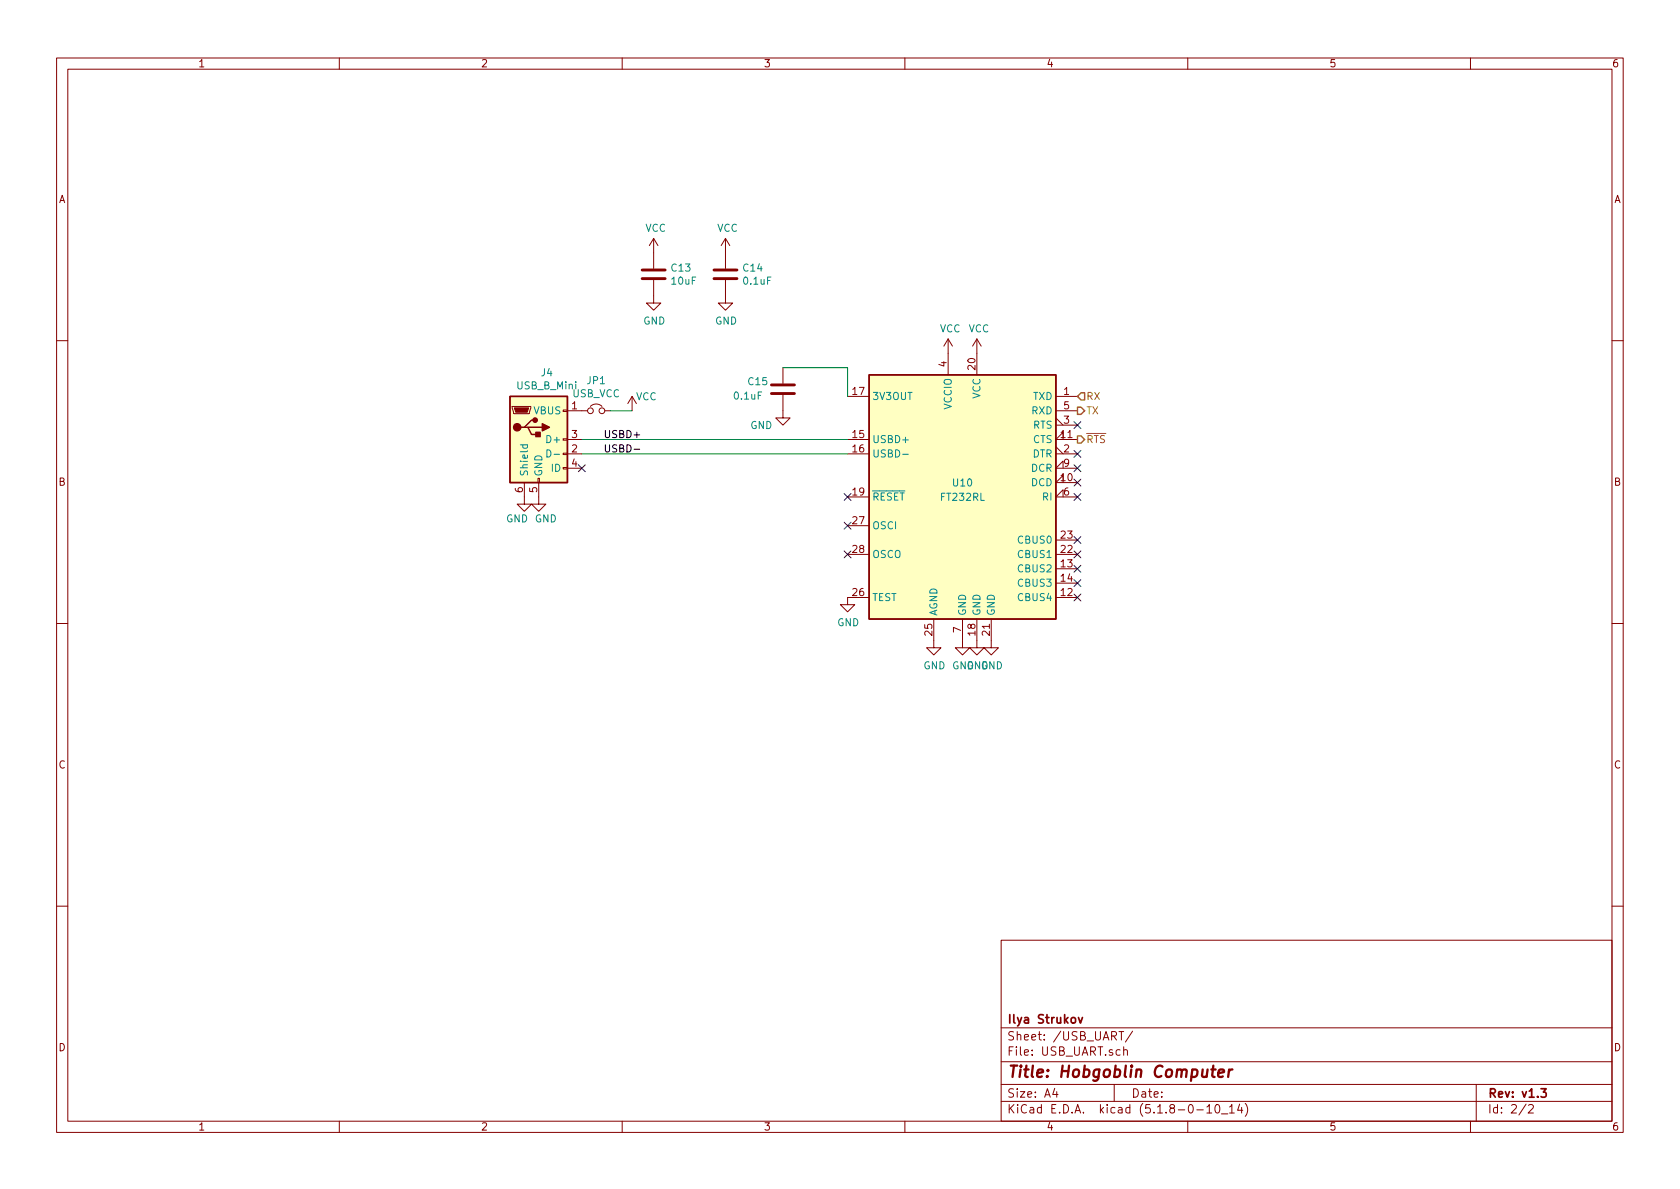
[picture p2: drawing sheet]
<svg xmlns="http://www.w3.org/2000/svg" width="297mm" height="210mm" viewBox="0 0 297 210" stroke-linecap="round" stroke-linejoin="round" font-family="sans-serif">
<g fill="none" stroke="#840000" stroke-width=".18">
<path d="M10 10.3h277v189.9h-277zM12 12.2h273v186.1h-273zM60 10.3v1.9M110 10.3v1.9M160 10.3v1.9M210 10.3v1.9M260 10.3v1.9M115.6 49.5v4.1h1.2l-1.2 1.3-1.3-1.3h1.3M115.6 42.2v5.3M115.6 42.2l-.8 1.2M115.6 42.2l.7 1.2M128.3 49.5v4.1h1.2l-1.2 1.3-1.3-1.3h1.3"/>
<path d="M128.3 42.2v5.3M128.3 42.2l-.8 1.2M128.3 42.2l.7 1.2M167.6 59.9l-.7 1.3M167.6 59.9v6.4M167.6 59.9l.8 1.3M172.7 59.9l-.7 1.3M172.7 59.9v6.4M172.7 59.9l.8 1.3M10 60.2h2M90.6 71.9h3.3v.2l-.3 1h-2.8zM99.6 77.6h.7v.2h-.7z"/>
<path d="M99.6 72.5h.7v.3h-.7zM100.3 72.6h3.6M100.3 77.7h2.6M104.4 71.9a1.41 1.41 0 0 1 2 0M106.9 72.6h1M111.8 70.1l-.8 1.3M111.8 70.1v2.5M111.8 70.1l.7 1.3M138.4 69.8v4.1h1.3l-1.3 1.3-1.2-1.3h1.2M138.4 65v2.8M149.9 77.7h3.8M149.9 70.1h3.8"/>
<path d="M186.7 72.6h3.8M186.7 70.1h3.8M186.7 79l1.3 1.3M186.7 75.2h3.8M186.7 73.9l1.3 1.3M188 77.7v-1.3l-1.3 1.3h3.8M285 60.2h2M92.7 85.3v3.8h1.3l-1.3 1.3-1.3-1.3h1.3M95.1 84.6h.3v.7h-.3zM95.2 85.3v3.8h1.3l-1.3 1.3-1.2-1.3h1.2M99.6 82.7h.7v.2h-.7zM99.6 80.1h.7v.3h-.7z"/>
<path d="M100.3 80.3h2.6M100.3 82.8h2.6M149.9 80.3h3.8M149.9 87.9h3.8M149.9 98h3.8M149.9 93h3.8M186.7 80.3h3.8M186.7 98h3.8M186.7 95.5h3.8M188 85.3v-1.2l-1.3 1.2h3.8M188 87.9v-1.3l-1.3 1.3h3.8M188 82.8v-1.3l-1.3 1.3h3.8"/>
<path d="M10 110.3h2M153.7 105.7h-3.8v1.2h1.2l-1.2 1.3-1.3-1.3h1.3M165.1 109.5v5h1.3l-1.3 1.3-1.3-1.3h1.3M170.2 109.5v5h1.2l-1.2 1.3-1.3-1.3h1.3M172.7 109.5v5h1.3l-1.3 1.3-1.3-1.3h1.3M175.3 109.5v5h1.2l-1.2 1.3-1.3-1.3h1.3M186.7 105.7h3.8M186.7 100.6h3.8M186.7 103.1h3.8M285 110.3h2M10 160.2h2M177 166.3h108v32h-108z"/>
<path d="M285 160.2h2M60 198.3v1.9M110 198.3v1.9M160 198.3v1.9M177 194.8h108M177 191.8h108M177 187.8h108M177 181.8h108M186.5 192.5l-.4 1h1M186.8 193v1M197 191.8v3M197.8 182.4h.9"/>
<path d="M198.3 182.4v1.5M198.7 185.7h.1a.37 .37 0 0 1 .5 .1v.8M198.7 185.1v1.5M200.3 182.3l-1.3 2M210 198.3v1.9M211.6 196.3h1.2M213.4 195.8l.4-.5v1.5M213.4 196.8h.8M215 195.4l.3-.1a.94 .94 0 0 1 0 1.5 .8 .8 0 0 1-.6-.6 .8 .8 0 0 1 .3-.8zM216 197h1.1M217.4 195.8l.4-.5v1.5M217.4 196.8h.8"/>
<path d="M219.2 195.2l-.4 1.1h.9M219.5 195.8v1M220.2 195.1a1.71 1.71 0 0 1 0 2.3M260 198.3v1.9M261 191.8v6.5M269.8 195.2l-1.2 2M270.3 195.5l.2-.2h.3l.3 .5-.9 1h.9"/>
<circle cx="104.4" cy="72.6" r=".51"/>
<circle cx="106.4" cy="72.6" r=".51"/>
</g>
<path d="M190.7 179.9l.3 1 .4-1M272.5 192.5h.9l-.5 .6 .4 .1v.7l-.2 .1-.6-.1" fill="none" stroke="#840000" stroke-width=".3"/>
<path d="M214.2 189.1h.7M214.5 188.4l-.2 1.8 .1 .1 .4 .1M215.4 189.8l1-.2v-.4l-.6-.1-.3 .3-.1 .9 .2 .1 .6-.1M217.3 189.1l-.2 1.3M217.9 189.1a.55 .55 0 0 0-.6 .4" fill="none" stroke="#840000" stroke-width=".41"/>
<g fill="#ffffc2" stroke="#ffffc2" stroke-width=".18">
<path d="M90.2 70.1h10.1v15.2h-10.1z"/>
<path d="M153.7 66.3h33v43.2h-33z"/>
</g>
<path d="M90.2 70.1h10.1v15.2h-10.1zM92.7 75.6h.6l.7 1.2h1.2M93.3 75.6h2.6M94.6 74.3h-.6l-1.3 1.3h-.6M153.7 66.3h33v43.2h-33z" fill="none" stroke="#840000" stroke-width=".25"/>
<g fill="#840000" stroke="#840000" stroke-width=".25">
<path d="M94.7 76.4h.8v.8h-.8z"/>
<path d="M95.9 74.9l1.3 .7-1.3 .6z"/>
<circle cx="91.4" cy="75.6" r=".63"/>
<circle cx="94.6" cy="74.3" r=".38"/>
</g>
<path d="M90.9 72.1h2.6l-.3 .8h-2z" fill="#840000" stroke="#840000" stroke-width=".18"/>
<path d="M92 78.7h1.3M92.5 78.7l-.1 .3 .3 .3 .5-.1v-.5M96.7 79.5a.64 .64 0 0 1 .7 .7 .64 .64 0 0 1-.7 .6zM98 80.3h.9M159.6 80.3h1" fill="none" stroke="#008484" stroke-width=".18"/>
<path d="M113.5 49.3h4.1M113.5 47.7h4.1M126.2 49.3h4.1M126.2 47.7h4.1M136.4 68.1h4.1M136.4 69.6h4.1" fill="none" stroke="#840000" stroke-width=".51"/>
<path d="M102.9 77.7h47M107.9 72.6h3.9M138.4 65h11.5v5.1M102.9 80.3h47" fill="none" stroke="#008400" stroke-width=".18"/>
<path d="M190.5 72h.6l.7 .6-.7 .7h-.6zM190.5 77.1h.6l.7 .6-.7 .7h-.6zM191.1 69.5h.7v1.2h-.7l-.6-.6z" fill="none" stroke="#848400" stroke-width=".25"/>
<path d="M112.1 79.4h1" fill="none" stroke="#000" stroke-width=".18"/>
<g fill="none" stroke="#000084" stroke-width=".18">
<path d="M189.9 79.6l1.2 1.3M189.9 74.6l1.2 1.2M191.1 79.6l-1.2 1.3M191.1 74.6l-1.2 1.2M102.3 82.2l1.2 1.2M103.5 82.2l-1.2 1.2M149.3 87.3l1.2 1.2M149.3 92.3l1.2 1.3M149.3 97.4l1.2 1.2M150.5 87.3l-1.2 1.2M150.5 92.3l-1.2 1.3M150.5 97.4l-1.2 1.2"/>
<path d="M189.9 84.7l1.2 1.2M189.9 82.2l1.2 1.2M189.9 100l1.2 1.2M189.9 94.9l1.2 1.2M189.9 97.4l1.2 1.2M189.9 87.3l1.2 1.2M191.1 84.7l-1.2 1.2M191.1 82.2l-1.2 1.2M191.1 100l-1.2 1.2M191.1 94.9l-1.2 1.2M191.1 97.4l-1.2 1.2M191.1 87.3l-1.2 1.2"/>
<path d="M189.9 105l1.2 1.3M189.9 102.5l1.2 1.2M191.1 105l-1.2 1.3M191.1 102.5l-1.2 1.2"/>
</g>
<text font-size="2.8" fill="#840000" x="178" y="190.5">Title: Hobgoblin Computer</text>
<g font-size="2.1" fill="#840000">
<text x="178" y="184">Sheet: /USB_UART/</text>
<text x="178" y="181">Ilya Strukov</text>
<text x="178" y="186.7">File: USB_UART.sch</text>
<text x="178" y="196.9">KiCad E.D.A. kicad (5.1.8-0-10_14)</text>
<text x="178" y="194.1">Size: A4</text>
<text x="200" y="194.1">Date:</text>
<text x="263" y="194.1">Rev: v1.3</text>
<text x="263" y="196.9">Id: 2/2</text>
</g>
<g font-size="1.8" fill="#840000">
<text x="35" y="11.9">1</text>
<text x="85" y="11.9">2</text>
<text x="135" y="11.9">3</text>
<text x="185" y="11.9">4</text>
<text x="235" y="11.9">5</text>
<text x="285" y="11.9">6</text>
<text x="10.4" y="35.9">A</text>
<text x="285.4" y="35.9">A</text>
<text x="167.4" y="64.9" transform="rotate(-90 167.4 64.9)">4</text>
<text x="172.5" y="65.3" transform="rotate(-90 172.5 65.3)">20</text>
<text x="150.8" y="69.8">17</text>
<text x="188.1" y="69.8">1</text>
<text x="101.1" y="72.4">1</text>
<text x="101.1" y="77.5">3</text>
<text x="150.8" y="77.5">15</text>
<text x="187.6" y="77.5">11</text>
<text x="188.1" y="74.9">3</text>
<text x="188.1" y="72.4">5</text>
<text x="101.1" y="80">2</text>
<text x="101.1" y="82.5">4</text>
<text x="150.8" y="80">16</text>
<text x="188.1" y="80">2</text>
<text x="188.1" y="82.5">9</text>
<text x="10.4" y="85.9">B</text>
<text x="92.5" y="87.1" transform="rotate(-90 92.5 87.1)">6</text>
<text x="95" y="87.1" transform="rotate(-90 95 87.1)">5</text>
<text x="150.8" y="87.6">19</text>
<text x="187.6" y="85.1">10</text>
<text x="188.1" y="87.6">6</text>
<text x="285.4" y="85.9">B</text>
<text x="150.8" y="92.7">27</text>
<text x="187.6" y="95.2">23</text>
<text x="150.8" y="97.8">28</text>
<text x="187.6" y="100.3">13</text>
<text x="187.6" y="97.8">22</text>
<text x="150.8" y="105.4">26</text>
<text x="187.6" y="105.4">12</text>
<text x="187.6" y="102.9">14</text>
<text x="164.8" y="112.3" transform="rotate(-90 164.8 112.3)">25</text>
<text x="169.9" y="111.9" transform="rotate(-90 169.9 111.9)">7</text>
<text x="172.5" y="112.3" transform="rotate(-90 172.5 112.3)">18</text>
<text x="175" y="112.3" transform="rotate(-90 175 112.3)">21</text>
<text x="10.4" y="135.9">C</text>
<text x="285.4" y="135.9">C</text>
<text x="10.4" y="185.9">D</text>
<text x="285.4" y="185.9">D</text>
<text x="35" y="199.9">1</text>
<text x="85" y="199.9">2</text>
<text x="135" y="199.9">3</text>
<text x="185" y="199.9">4</text>
<text x="235" y="199.9">5</text>
<text x="285" y="199.9">6</text>
</g>
<g font-size="1.8" fill="#008484">
<text x="114.1" y="41">VCC</text>
<text x="126.8" y="41">VCC</text>
<text x="118.8" y="48">C13</text>
<text x="118.8" y="50.3">10uF</text>
<text x="131.5" y="48">C14</text>
<text x="131.6" y="50.3">0.1uF</text>
<text x="113.7" y="57.4">GND</text>
<text x="126.4" y="57.4">GND</text>
<text x="166.2" y="58.8">VCC</text>
<text x="171.2" y="58.8">VCC</text>
<text x="91.4" y="68.9">USB_B_Mini</text>
<text x="95.7" y="66.5">J4</text>
<text x="101.2" y="70.3">USB_VCC</text>
<text x="103.8" y="67.9">JP1</text>
<text x="112.4" y="70.8">VCC</text>
<text x="129.9" y="70.7">0.1uF</text>
<text x="132.4" y="68.1">C15</text>
<text x="154.2" y="70.7">3V3OUT</text>
<text x="173.4" y="70.5" transform="rotate(-90 173.4 70.5)">VCC</text>
<text x="182.7" y="70.7">TXD</text>
<text x="94.4" y="73.3">VBUS</text>
<text x="132.7" y="75.9">GND</text>
<text x="168.3" y="72.4" transform="rotate(-90 168.3 72.4)">VCCIO</text>
<text x="182.4" y="73.3">RXD</text>
<text x="182.7" y="75.8">RTS</text>
<text x="97" y="78.4">D+</text>
<text x="97.5" y="83.4">ID</text>
<text x="154.2" y="78.4">USBD+</text>
<text x="154.2" y="80.9">USBD-</text>
<text x="182.3" y="83.4">DCR</text>
<text x="182.5" y="80.9">DTR</text>
<text x="182.7" y="78.4">CTS</text>
<text x="93.3" y="84.3" transform="rotate(-90 93.3 84.3)">Shield</text>
<text x="95.9" y="84.3" transform="rotate(-90 95.9 84.3)">GND</text>
<text x="154.2" y="88.5">RESET</text>
<text x="166.4" y="88.6">FT232RL</text>
<text x="168.6" y="86">U10</text>
<text x="182.3" y="86">DCD</text>
<text x="184.4" y="88.5">RI</text>
<text x="89.5" y="92.4">GND GND</text>
<text x="154.2" y="93.6">OSCI</text>
<text x="154.2" y="98.7">OSCO</text>
<text x="180.2" y="101.2">CBUS2</text>
<text x="180.2" y="98.7">CBUS1</text>
<text x="180.2" y="96.1">CBUS0</text>
<text x="154.2" y="106.3">TEST</text>
<text x="180.2" y="106.3">CBUS4</text>
<text x="180.2" y="103.8">CBUS3</text>
<text x="148" y="110.7">GND</text>
<text x="165.7" y="109" transform="rotate(-90 165.7 109)">AGND</text>
<text x="170.8" y="109" transform="rotate(-90 170.8 109)">GND</text>
<text x="173.4" y="109" transform="rotate(-90 173.4 109)">GND</text>
<text x="175.9" y="109" transform="rotate(-90 175.9 109)">GND</text>
<text x="163.3" y="118.4">GND GND GND</text>
<text x="170.9" y="118.4">GND</text>
</g>
<g font-size="1.8" fill="#848400">
<text x="192" y="70.7">RX</text>
<text x="192" y="73.3">TX</text>
<text x="192" y="78.4">RTS</text>
</g>
<g font-size="1.8">
<text x="106.7" y="77.5">USBD+</text>
<text x="106.7" y="80">USBD-</text>
</g>
</svg>
